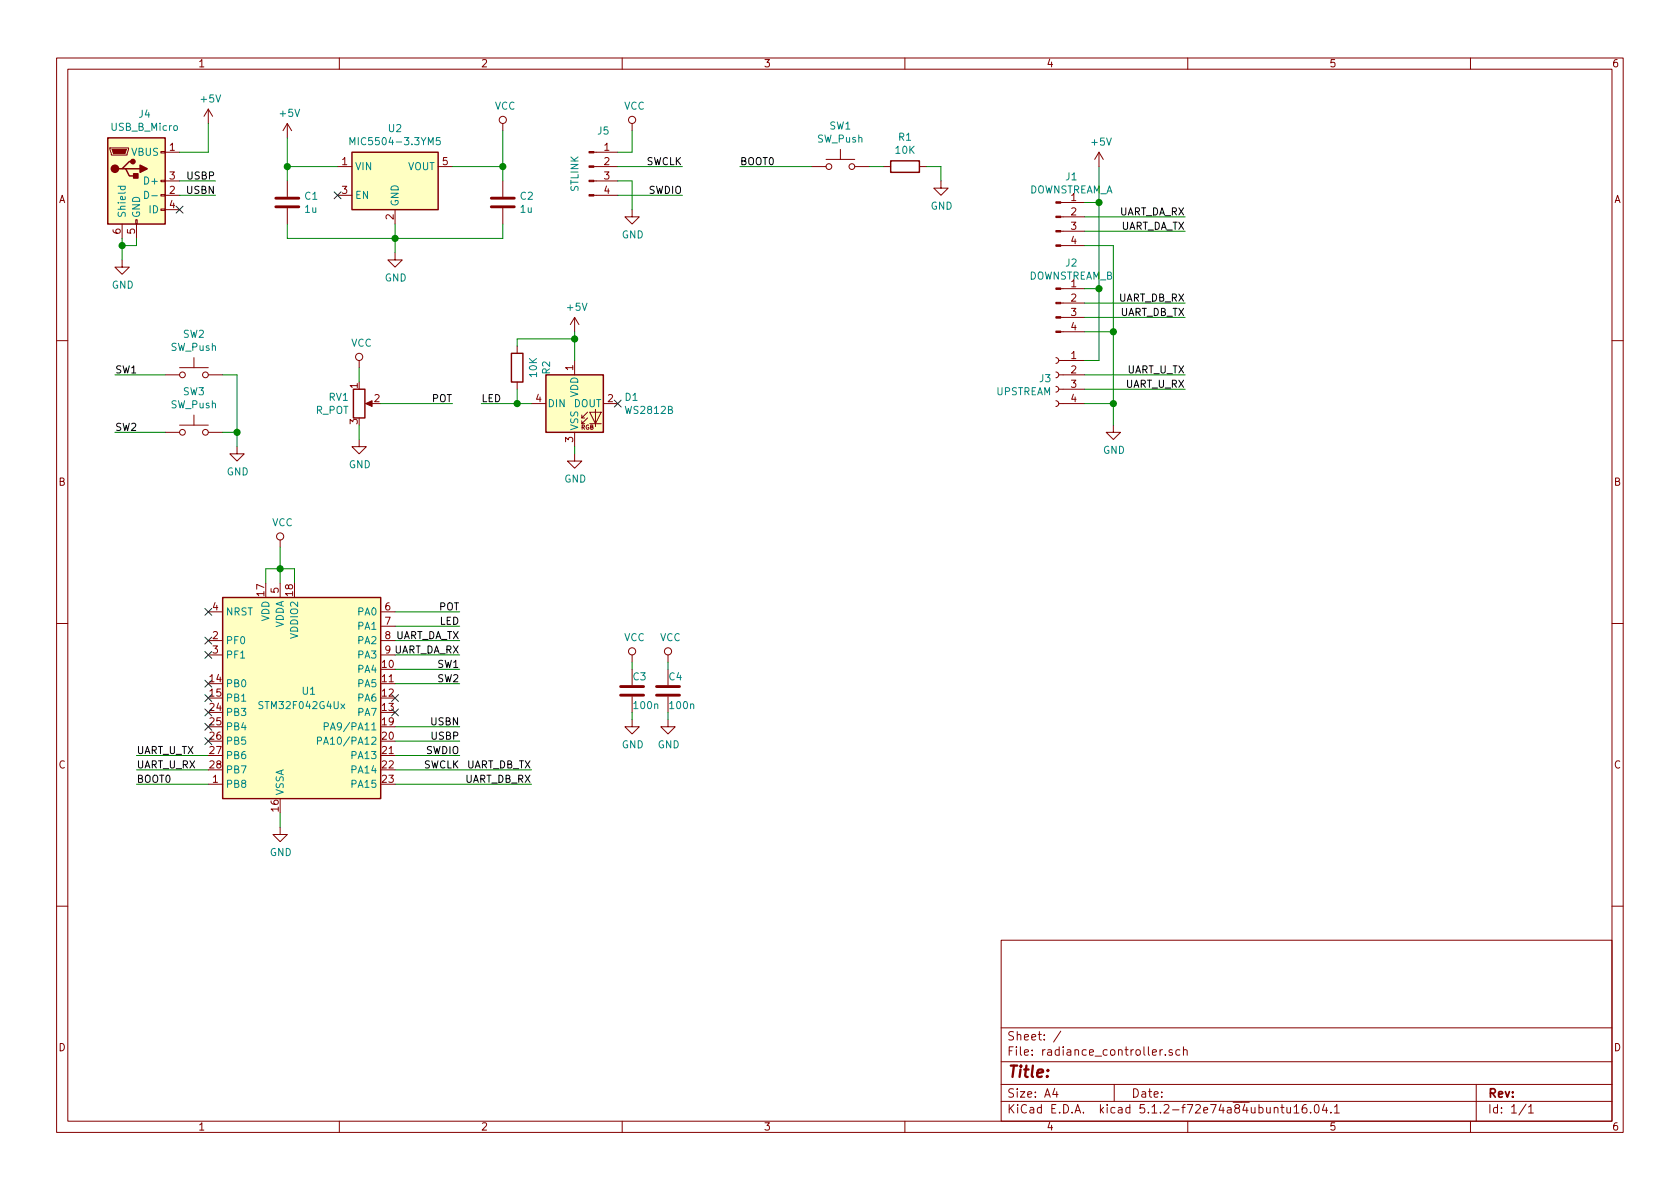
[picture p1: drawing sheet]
EESchema Schematic File Version 4
LIBS:radiance_controller-cache
EELAYER 29 0
EELAYER END
$Descr A4 11693 8268
encoding utf-8
Sheet 1 1
Title ""
Date ""
Rev ""
Comp ""
Comment1 ""
Comment2 ""
Comment3 ""
Comment4 ""
$EndDescr
$Comp
L power:GND #PWR02
U 1 1
P 1950 5750
F 0 "#PWR02" H 1950 5500 50  0001 C CNN
F 1 "GND" H 1955 5577 50  0000 C CNN
F 2 "" H 1950 5750 50  0001 C CNN
F 3 "" H 1950 5750 50  0001 C CNN
	1    1950 5750
	1    0    0    -1  
$EndComp
$Comp
L Connector:USB_B_Micro J4
U 1 1
P 950 1250
F 0 "J4" H 1007 1717 50  0000 C CNN
F 1 "USB_B_Micro" H 1007 1626 50  0000 C CNN
F 2 "Connector_USB:USB_Micro-B_Molex-105017-0001" H 1100 1200 50  0001 C CNN
F 3 "~" H 1100 1200 50  0001 C CNN
	1    950  1250
	1    0    0    -1  
$EndComp
$Comp
L power:+5V #PWR06
U 1 1
P 1450 850
F 0 "#PWR06" H 1450 700 50  0001 C CNN
F 1 "+5V" H 1465 1023 50  0000 C CNN
F 2 "" H 1450 850 50  0001 C CNN
F 3 "" H 1450 850 50  0001 C CNN
	1    1450 850 
	1    0    0    -1  
$EndComp
Wire Wire Line
	1450 850  1450 1050
Wire Wire Line
	1450 1050 1250 1050
$Comp
L power:GND #PWR05
U 1 1
P 850 1800
F 0 "#PWR05" H 850 1550 50  0001 C CNN
F 1 "GND" H 855 1627 50  0000 C CNN
F 2 "" H 850 1800 50  0001 C CNN
F 3 "" H 850 1800 50  0001 C CNN
	1    850  1800
	1    0    0    -1  
$EndComp
Wire Wire Line
	850  1650 850  1700
Wire Wire Line
	850  1700 950  1700
Wire Wire Line
	950  1700 950  1650
Connection ~ 850  1700
Wire Wire Line
	850  1700 850  1800
$Comp
L Regulator_Linear:MIC5504-3.3YM5 U2
U 1 1
P 2750 1250
F 0 "U2" H 2750 1617 50  0000 C CNN
F 1 "MIC5504-3.3YM5" H 2750 1526 50  0000 C CNN
F 2 "Package_TO_SOT_SMD:SOT-23-5_HandSoldering" H 2750 850 50  0001 C CNN
F 3 "http://ww1.microchip.com/downloads/en/DeviceDoc/MIC550X.pdf" H 2500 1500 50  0001 C CNN
	1    2750 1250
	1    0    0    -1  
$EndComp
$Comp
L power:+5V #PWR09
U 1 1
P 2000 950
F 0 "#PWR09" H 2000 800 50  0001 C CNN
F 1 "+5V" H 2015 1123 50  0000 C CNN
F 2 "" H 2000 950 50  0001 C CNN
F 3 "" H 2000 950 50  0001 C CNN
	1    2000 950 
	1    0    0    -1  
$EndComp
Wire Wire Line
	2000 950  2000 1150
Wire Wire Line
	2000 1150 2350 1150
$Comp
L power:GND #PWR011
U 1 1
P 2750 1750
F 0 "#PWR011" H 2750 1500 50  0001 C CNN
F 1 "GND" H 2755 1577 50  0000 C CNN
F 2 "" H 2750 1750 50  0001 C CNN
F 3 "" H 2750 1750 50  0001 C CNN
	1    2750 1750
	1    0    0    -1  
$EndComp
Wire Wire Line
	2750 1550 2750 1650
$Comp
L power:VCC #PWR012
U 1 1
P 3500 900
F 0 "#PWR012" H 3500 750 50  0001 C CNN
F 1 "VCC" H 3517 1073 50  0000 C CNN
F 2 "" H 3500 900 50  0001 C CNN
F 3 "" H 3500 900 50  0001 C CNN
	1    3500 900 
	1    0    0    -1  
$EndComp
Wire Wire Line
	3500 900  3500 1150
Wire Wire Line
	3500 1150 3150 1150
$Comp
L Device:C C1
U 1 1
P 2000 1400
F 0 "C1" H 2115 1446 50  0000 L CNN
F 1 "1u" H 2115 1355 50  0000 L CNN
F 2 "Capacitor_SMD:C_0805_2012Metric_Pad1.15x1.40mm_HandSolder" H 2038 1250 50  0001 C CNN
F 3 "~" H 2000 1400 50  0001 C CNN
	1    2000 1400
	1    0    0    -1  
$EndComp
Wire Wire Line
	2000 1150 2000 1250
Connection ~ 2000 1150
Wire Wire Line
	2000 1550 2000 1650
Wire Wire Line
	2000 1650 2750 1650
Connection ~ 2750 1650
Wire Wire Line
	2750 1650 2750 1750
$Comp
L Device:C C2
U 1 1
P 3500 1400
F 0 "C2" H 3615 1446 50  0000 L CNN
F 1 "1u" H 3615 1355 50  0000 L CNN
F 2 "Capacitor_SMD:C_0805_2012Metric_Pad1.15x1.40mm_HandSolder" H 3538 1250 50  0001 C CNN
F 3 "~" H 3500 1400 50  0001 C CNN
	1    3500 1400
	1    0    0    -1  
$EndComp
Wire Wire Line
	3500 1150 3500 1250
Connection ~ 3500 1150
Wire Wire Line
	3500 1550 3500 1650
Wire Wire Line
	3500 1650 2750 1650
Wire Wire Line
	1250 1250 1500 1250
Wire Wire Line
	1250 1350 1500 1350
Text Label 1500 1350 2    50   ~ 0
USBN
Text Label 1500 1250 2    50   ~ 0
USBP
Wire Wire Line
	1950 5650 1950 5750
Wire Wire Line
	1850 4050 1850 3950
Wire Wire Line
	1850 3950 1950 3950
Wire Wire Line
	1950 3950 1950 4050
Wire Wire Line
	1950 3950 2050 3950
Wire Wire Line
	2050 3950 2050 4050
Connection ~ 1950 3950
$Comp
L power:VCC #PWR01
U 1 1
P 1950 3800
F 0 "#PWR01" H 1950 3650 50  0001 C CNN
F 1 "VCC" H 1967 3973 50  0000 C CNN
F 2 "" H 1950 3800 50  0001 C CNN
F 3 "" H 1950 3800 50  0001 C CNN
	1    1950 3800
	1    0    0    -1  
$EndComp
Wire Wire Line
	1950 3800 1950 3950
$Comp
L power:VCC #PWR018
U 1 1
P 4650 4600
F 0 "#PWR018" H 4650 4450 50  0001 C CNN
F 1 "VCC" H 4667 4773 50  0000 C CNN
F 2 "" H 4650 4600 50  0001 C CNN
F 3 "" H 4650 4600 50  0001 C CNN
	1    4650 4600
	1    0    0    -1  
$EndComp
$Comp
L power:GND #PWR019
U 1 1
P 4650 5000
F 0 "#PWR019" H 4650 4750 50  0001 C CNN
F 1 "GND" H 4655 4827 50  0000 C CNN
F 2 "" H 4650 5000 50  0001 C CNN
F 3 "" H 4650 5000 50  0001 C CNN
	1    4650 5000
	1    0    0    -1  
$EndComp
$Comp
L Device:C C4
U 1 1
P 4650 4800
F 0 "C4" H 4650 4900 50  0000 L CNN
F 1 "100n" H 4650 4700 50  0000 L CNN
F 2 "Capacitor_SMD:C_0603_1608Metric_Pad1.05x0.95mm_HandSolder" H 4688 4650 50  0001 C CNN
F 3 "~" H 4650 4800 50  0001 C CNN
	1    4650 4800
	1    0    0    -1  
$EndComp
Wire Wire Line
	4650 4950 4650 5000
Wire Wire Line
	4650 4600 4650 4650
$Comp
L power:VCC #PWR016
U 1 1
P 4400 4600
F 0 "#PWR016" H 4400 4450 50  0001 C CNN
F 1 "VCC" H 4417 4773 50  0000 C CNN
F 2 "" H 4400 4600 50  0001 C CNN
F 3 "" H 4400 4600 50  0001 C CNN
	1    4400 4600
	1    0    0    -1  
$EndComp
$Comp
L power:GND #PWR017
U 1 1
P 4400 5000
F 0 "#PWR017" H 4400 4750 50  0001 C CNN
F 1 "GND" H 4405 4827 50  0000 C CNN
F 2 "" H 4400 5000 50  0001 C CNN
F 3 "" H 4400 5000 50  0001 C CNN
	1    4400 5000
	1    0    0    -1  
$EndComp
$Comp
L Device:C C3
U 1 1
P 4400 4800
F 0 "C3" H 4400 4900 50  0000 L CNN
F 1 "100n" H 4400 4700 50  0000 L CNN
F 2 "Capacitor_SMD:C_0603_1608Metric_Pad1.05x0.95mm_HandSolder" H 4438 4650 50  0001 C CNN
F 3 "~" H 4400 4800 50  0001 C CNN
	1    4400 4800
	1    0    0    -1  
$EndComp
Wire Wire Line
	4400 4950 4400 5000
Wire Wire Line
	4400 4600 4400 4650
Wire Wire Line
	2750 5050 3200 5050
Wire Wire Line
	2750 5150 3200 5150
Text Label 3200 5150 2    50   ~ 0
USBP
Text Label 3200 5050 2    50   ~ 0
USBN
Wire Wire Line
	2750 4450 3200 4450
Text Label 3200 4450 2    50   ~ 0
UART_DA_TX
Wire Wire Line
	1450 5250 950  5250
Text Label 950  5250 0    50   ~ 0
UART_U_TX
Text Label 3200 5250 2    50   ~ 0
SWDIO
Text Label 3200 5350 2    50   ~ 0
SWCLK
Wire Wire Line
	2750 4550 3200 4550
Text Label 3200 4550 2    50   ~ 0
UART_DA_RX
Wire Wire Line
	2750 5250 3200 5250
Wire Wire Line
	2750 5350 3700 5350
Text Label 3700 5350 2    50   ~ 0
UART_DB_TX
Wire Wire Line
	2750 5450 3700 5450
Text Label 3700 5450 2    50   ~ 0
UART_DB_RX
Wire Wire Line
	950  5350 1450 5350
Text Label 950  5350 0    50   ~ 0
UART_U_RX
Wire Wire Line
	2750 4250 3200 4250
Text Label 3200 4250 2    50   ~ 0
POT
Wire Wire Line
	2750 4350 3200 4350
Text Label 3200 4350 2    50   ~ 0
LED
$Comp
L LED:WS2812B D1
U 1 1
P 4000 2800
F 0 "D1" H 4344 2846 50  0000 L CNN
F 1 "WS2812B" H 4344 2755 50  0000 L CNN
F 2 "LED_SMD:LED_WS2812B_PLCC4_5.0x5.0mm_P3.2mm" H 4050 2500 50  0001 L TNN
F 3 "https://cdn-shop.adafruit.com/datasheets/WS2812B.pdf" H 4100 2425 50  0001 L TNN
	1    4000 2800
	1    0    0    -1  
$EndComp
$Comp
L power:+5V #PWR022
U 1 1
P 4000 2300
F 0 "#PWR022" H 4000 2150 50  0001 C CNN
F 1 "+5V" H 4015 2473 50  0000 C CNN
F 2 "" H 4000 2300 50  0001 C CNN
F 3 "" H 4000 2300 50  0001 C CNN
	1    4000 2300
	1    0    0    -1  
$EndComp
Wire Wire Line
	4000 2300 4000 2350
$Comp
L power:GND #PWR023
U 1 1
P 4000 3150
F 0 "#PWR023" H 4000 2900 50  0001 C CNN
F 1 "GND" H 4005 2977 50  0000 C CNN
F 2 "" H 4000 3150 50  0001 C CNN
F 3 "" H 4000 3150 50  0001 C CNN
	1    4000 3150
	1    0    0    -1  
$EndComp
Wire Wire Line
	4000 3100 4000 3150
Text Label 3350 2800 0    50   ~ 0
LED
$Comp
L Switch:SW_Push SW2
U 1 1
P 1350 2600
F 0 "SW2" H 1350 2885 50  0000 C CNN
F 1 "SW_Push" H 1350 2794 50  0000 C CNN
F 2 "Button_Switch_SMD:SW_SPST_FSMSM" H 1350 2800 50  0001 C CNN
F 3 "~" H 1350 2800 50  0001 C CNN
	1    1350 2600
	1    0    0    -1  
$EndComp
$Comp
L Switch:SW_Push SW3
U 1 1
P 1350 3000
F 0 "SW3" H 1350 3285 50  0000 C CNN
F 1 "SW_Push" H 1350 3194 50  0000 C CNN
F 2 "Button_Switch_SMD:SW_SPST_FSMSM" H 1350 3200 50  0001 C CNN
F 3 "~" H 1350 3200 50  0001 C CNN
	1    1350 3000
	1    0    0    -1  
$EndComp
$Comp
L power:GND #PWR015
U 1 1
P 1650 3100
F 0 "#PWR015" H 1650 2850 50  0001 C CNN
F 1 "GND" H 1655 2927 50  0000 C CNN
F 2 "" H 1650 3100 50  0001 C CNN
F 3 "" H 1650 3100 50  0001 C CNN
	1    1650 3100
	1    0    0    -1  
$EndComp
Wire Wire Line
	1650 3100 1650 3000
Wire Wire Line
	1650 3000 1550 3000
Wire Wire Line
	1550 2600 1650 2600
Wire Wire Line
	1650 2600 1650 3000
Connection ~ 1650 3000
Wire Wire Line
	1150 2600 800  2600
Wire Wire Line
	1150 3000 800  3000
Text Label 800  3000 0    50   ~ 0
SW2
Text Label 800  2600 0    50   ~ 0
SW1
Wire Wire Line
	2750 4650 3200 4650
Wire Wire Line
	2750 4750 3200 4750
Text Label 3200 4650 2    50   ~ 0
SW1
Text Label 3200 4750 2    50   ~ 0
SW2
$Comp
L Connector:Conn_01x04_Male J5
U 1 1
P 4100 1150
F 0 "J5" H 4200 1400 50  0000 C CNN
F 1 "STLINK" V 4000 1100 50  0000 C CNN
F 2 "Connector_PinHeader_2.54mm:PinHeader_1x04_P2.54mm_Vertical" H 4100 1150 50  0001 C CNN
F 3 "~" H 4100 1150 50  0001 C CNN
	1    4100 1150
	1    0    0    -1  
$EndComp
$Comp
L power:VCC #PWR07
U 1 1
P 4400 900
F 0 "#PWR07" H 4400 750 50  0001 C CNN
F 1 "VCC" H 4417 1073 50  0000 C CNN
F 2 "" H 4400 900 50  0001 C CNN
F 3 "" H 4400 900 50  0001 C CNN
	1    4400 900 
	1    0    0    -1  
$EndComp
Wire Wire Line
	4300 1050 4400 1050
Wire Wire Line
	4400 1050 4400 900 
$Comp
L power:GND #PWR08
U 1 1
P 4400 1450
F 0 "#PWR08" H 4400 1200 50  0001 C CNN
F 1 "GND" H 4405 1277 50  0000 C CNN
F 2 "" H 4400 1450 50  0001 C CNN
F 3 "" H 4400 1450 50  0001 C CNN
	1    4400 1450
	1    0    0    -1  
$EndComp
Wire Wire Line
	4300 1250 4400 1250
Wire Wire Line
	4400 1250 4400 1450
Wire Wire Line
	4300 1150 4750 1150
Wire Wire Line
	4300 1350 4750 1350
Text Label 4750 1150 2    50   ~ 0
SWCLK
Text Label 4750 1350 2    50   ~ 0
SWDIO
$Comp
L MCU_ST_STM32F0:STM32F042G4Ux U1
U 1 1
P 2150 4850
F 0 "U1" H 2150 4900 50  0000 C CNN
F 1 "STM32F042G4Ux" H 2100 4800 50  0000 C CNN
F 2 "Package_DFN_QFN:QFN-28_4x4mm_P0.5mm" H 1550 4150 50  0001 R CNN
F 3 "http://www.st.com/st-web-ui/static/active/en/resource/technical/document/datasheet/DM00105814.pdf" H 2150 4850 50  0001 C CNN
	1    2150 4850
	1    0    0    -1  
$EndComp
NoConn ~ 1450 4250
NoConn ~ 1450 4450
NoConn ~ 1450 4550
Wire Wire Line
	950  5450 1450 5450
Text Label 950  5450 0    50   ~ 0
BOOT0
$Comp
L Switch:SW_Push SW1
U 1 1
P 5850 1150
F 0 "SW1" H 5850 1435 50  0000 C CNN
F 1 "SW_Push" H 5850 1344 50  0000 C CNN
F 2 "Button_Switch_SMD:SW_SPST_FSMSM" H 5850 1350 50  0001 C CNN
F 3 "~" H 5850 1350 50  0001 C CNN
	1    5850 1150
	1    0    0    -1  
$EndComp
Wire Wire Line
	5150 1150 5650 1150
Text Label 5150 1150 0    50   ~ 0
BOOT0
$Comp
L Device:R R1
U 1 1
P 6300 1150
F 0 "R1" V 6093 1150 50  0000 C CNN
F 1 "10K" V 6184 1150 50  0000 C CNN
F 2 "Resistor_SMD:R_0603_1608Metric_Pad1.05x0.95mm_HandSolder" V 6230 1150 50  0001 C CNN
F 3 "~" H 6300 1150 50  0001 C CNN
	1    6300 1150
	0    1    1    0   
$EndComp
Wire Wire Line
	6050 1150 6150 1150
Wire Wire Line
	6450 1150 6550 1150
Wire Wire Line
	6550 1150 6550 1250
$Comp
L power:GND #PWR010
U 1 1
P 6550 1250
F 0 "#PWR010" H 6550 1000 50  0001 C CNN
F 1 "GND" H 6555 1077 50  0000 C CNN
F 2 "" H 6550 1250 50  0001 C CNN
F 3 "" H 6550 1250 50  0001 C CNN
	1    6550 1250
	1    0    0    -1  
$EndComp
$Comp
L Device:R_POT RV1
U 1 1
P 2500 2800
F 0 "RV1" H 2431 2846 50  0000 R CNN
F 1 "R_POT" H 2431 2755 50  0000 R CNN
F 2 "Potentiometer_THT:PTA2043" H 2500 2800 50  0001 C CNN
F 3 "~" H 2500 2800 50  0001 C CNN
	1    2500 2800
	1    0    0    -1  
$EndComp
$Comp
L power:VCC #PWR013
U 1 1
P 2500 2550
F 0 "#PWR013" H 2500 2400 50  0001 C CNN
F 1 "VCC" H 2517 2723 50  0000 C CNN
F 2 "" H 2500 2550 50  0001 C CNN
F 3 "" H 2500 2550 50  0001 C CNN
	1    2500 2550
	1    0    0    -1  
$EndComp
$Comp
L power:GND #PWR014
U 1 1
P 2500 3050
F 0 "#PWR014" H 2500 2800 50  0001 C CNN
F 1 "GND" H 2505 2877 50  0000 C CNN
F 2 "" H 2500 3050 50  0001 C CNN
F 3 "" H 2500 3050 50  0001 C CNN
	1    2500 3050
	1    0    0    -1  
$EndComp
Wire Wire Line
	2500 2950 2500 3050
Wire Wire Line
	2500 2650 2500 2550
Wire Wire Line
	2650 2800 3150 2800
Text Label 3150 2800 2    50   ~ 0
POT
NoConn ~ 1450 4750
NoConn ~ 1450 4850
NoConn ~ 1450 4950
NoConn ~ 1450 5050
NoConn ~ 1450 5150
NoConn ~ 2750 4950
NoConn ~ 2750 4850
NoConn ~ 1250 1450
NoConn ~ 2350 1350
NoConn ~ 4300 2800
$Comp
L Connector:Conn_01x04_Male J1
U 1 1
P 7350 1500
F 0 "J1" H 7458 1781 50  0000 C CNN
F 1 "DOWNSTREAM_A" H 7458 1690 50  0000 C CNN
F 2 "Connector_PinHeader_2.54mm:PinHeader_1x04_P2.54mm_Horizontal" H 7350 1500 50  0001 C CNN
F 3 "~" H 7350 1500 50  0001 C CNN
	1    7350 1500
	1    0    0    -1  
$EndComp
$Comp
L Connector:Conn_01x04_Male J2
U 1 1
P 7350 2100
F 0 "J2" H 7458 2381 50  0000 C CNN
F 1 "DOWNSTREAM_B" H 7458 2290 50  0000 C CNN
F 2 "Connector_PinHeader_2.54mm:PinHeader_1x04_P2.54mm_Horizontal" H 7350 2100 50  0001 C CNN
F 3 "~" H 7350 2100 50  0001 C CNN
	1    7350 2100
	1    0    0    -1  
$EndComp
$Comp
L Connector:Conn_01x04_Female J3
U 1 1
P 7350 2600
F 0 "J3" H 7378 2576 50  0000 L CNN
F 1 "UPSTREAM" H 7378 2485 50  0000 L CNN
F 2 "Connector_PinSocket_2.54mm:PinSocket_1x04_P2.54mm_Horizontal" H 7350 2600 50  0001 C CNN
F 3 "~" H 7350 2600 50  0001 C CNN
	1    7350 2600
	-1   0    0    -1  
$EndComp
Wire Wire Line
	7550 1400 7650 1400
Wire Wire Line
	7650 1400 7650 1150
$Comp
L power:+5V #PWR03
U 1 1
P 7650 1150
F 0 "#PWR03" H 7650 1000 50  0001 C CNN
F 1 "+5V" H 7665 1323 50  0000 C CNN
F 2 "" H 7650 1150 50  0001 C CNN
F 3 "" H 7650 1150 50  0001 C CNN
	1    7650 1150
	1    0    0    -1  
$EndComp
Wire Wire Line
	7550 2000 7650 2000
Wire Wire Line
	7650 2000 7650 1400
Connection ~ 7650 1400
Wire Wire Line
	7550 2500 7650 2500
Wire Wire Line
	7650 2500 7650 2000
Connection ~ 7650 2000
Wire Wire Line
	7550 1700 7750 1700
Wire Wire Line
	7750 1700 7750 2300
$Comp
L power:GND #PWR04
U 1 1
P 7750 2950
F 0 "#PWR04" H 7750 2700 50  0001 C CNN
F 1 "GND" H 7755 2777 50  0000 C CNN
F 2 "" H 7750 2950 50  0001 C CNN
F 3 "" H 7750 2950 50  0001 C CNN
	1    7750 2950
	1    0    0    -1  
$EndComp
Wire Wire Line
	7550 2800 7750 2800
Connection ~ 7750 2800
Wire Wire Line
	7750 2800 7750 2950
Wire Wire Line
	7550 2300 7750 2300
Connection ~ 7750 2300
Wire Wire Line
	7750 2300 7750 2800
Wire Wire Line
	7550 1500 8250 1500
Wire Wire Line
	7550 1600 8250 1600
Wire Wire Line
	7550 2100 8250 2100
Wire Wire Line
	7550 2200 8250 2200
Wire Wire Line
	7550 2600 8250 2600
Wire Wire Line
	7550 2700 8250 2700
Text Label 8250 1500 2    50   ~ 0
UART_DA_RX
Text Label 8250 1600 2    50   ~ 0
UART_DA_TX
Text Label 8250 2100 2    50   ~ 0
UART_DB_RX
Text Label 8250 2200 2    50   ~ 0
UART_DB_TX
Text Label 8250 2600 2    50   ~ 0
UART_U_TX
Text Label 8250 2700 2    50   ~ 0
UART_U_RX
$Comp
L Device:R R2
U 1 1
P 3600 2550
F 0 "R2" V 3393 2550 50  0000 C CNN
F 1 "10K" V 3484 2550 50  0000 C CNN
F 2 "Resistor_SMD:R_0603_1608Metric_Pad1.05x0.95mm_HandSolder" V 3530 2550 50  0001 C CNN
F 3 "~" H 3600 2550 50  0001 C CNN
	1    3600 2550
	-1   0    0    1   
$EndComp
Wire Wire Line
	3700 2800 3600 2800
Wire Wire Line
	3600 2700 3600 2800
Connection ~ 3600 2800
Wire Wire Line
	3600 2800 3350 2800
Wire Wire Line
	3600 2400 3600 2350
Wire Wire Line
	3600 2350 4000 2350
Connection ~ 4000 2350
Wire Wire Line
	4000 2350 4000 2500
$EndSCHEMATC
